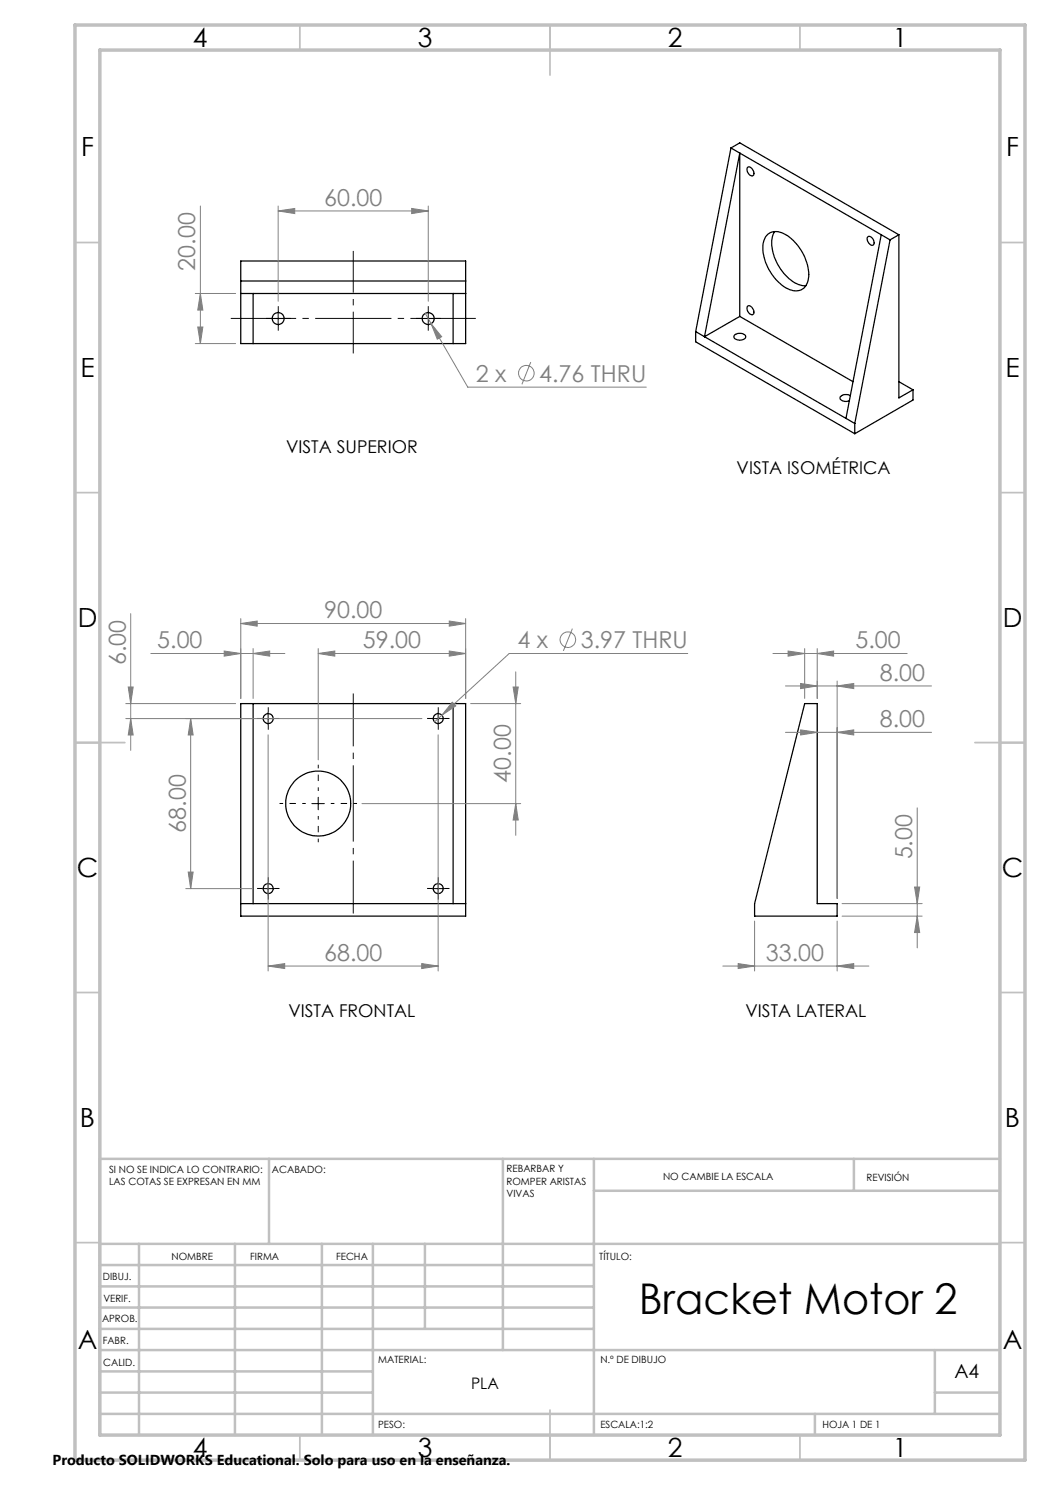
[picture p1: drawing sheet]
<svg xmlns="http://www.w3.org/2000/svg" width="210mm" height="297mm" viewBox="0 0 210 297" stroke-linecap="round" stroke-linejoin="round" font-family="sans-serif">
<g fill="none" stroke="#000" stroke-width=".25">
<path d="M146.2 29.6l1.8 1M146.2 29.6l1.8-1 31.8 18.4M146.2 29.6l-7.1 36.7M148 30.6l30 17.4M148 30.6v32.7M148 30.6l-7.1 36.7 7.1-4M149.5 33.5a.97 .97 0 0 1 1.3 1 .51 .51 0 0 1-.3 .7 .51 .51 0 0 1-.7-.3 1.39 1.39 0 0 1-.3-1.4zM48.2 52.2h44.9v16.5h-44.9zM48.2 58.7h44.9M48.2 56.2h44.9M50.6 58.7v10M90.6 58.7v10"/>
<path d="M153.5 46.9a3.3 3.3 0 0 1 4.1 .3 9.8 9.8 0 0 1 4.1 8.5 2.6 2.6 0 0 1-4.1 2 9.8 9.8 0 0 1-5-8.9l.5-1.4zM154.9 46.3a6.5 6.5 0 0 0 .4 6.1 7.8 7.8 0 0 0 5.5 4.7h.4M173.5 47.4a1.02 1.02 0 0 1 1.3 1.3 .48 .48 0 0 1-.4 .4 .48 .48 0 0 1-.5-.3 1.14 1.14 0 0 1-.4-1.4zM176.2 47l-7 36.7M178 48l-7 36.7M179.8 47l-1.8 1M179.8 47v32.6l2.8-1.6M139.1 66.3l31.9 18.4M139.1 66.3v2.1l31.9 18.3M147 67a1.49 1.49 0 0 1 2.2 .3 1.32 1.32 0 0 1-1.9 .6 .54 .54 0 0 1-.5-.3 .54 .54 0 0 1 .2-.6zM148 63.3l22.6 13M149.5 61.3a.97 .97 0 0 1 1.3 1 .51 .51 0 0 1-.3 .6 .51 .51 0 0 1-.7-.3 1.39 1.39 0 0 1-.3-1.3z"/>
<path d="M170 79.1a1.4 1.4 0 0 0-2 .5 1.29 1.29 0 0 0 1.8 .6l.1-.1M179.8 76.3l2.8 1.7M182.6 78v2l-11.6 6.7M171 84.7v2M48.2 140.7h44.9v42.5h-44.9zM50.6 140.7v40M90.6 140.7v40M160.9 140.7h2.5v40h4v2.5h-16.5v-2.5zM48.2 180.7h44.9"/>
<circle cx="55.6" cy="63.7" r="1.19"/>
<circle cx="85.6" cy="63.7" r="1.18"/>
<circle cx="53.7" cy="143.7" r=".99"/>
<circle cx="87.6" cy="143.7" r=".99"/>
<circle cx="53.6" cy="177.7" r="1"/>
<circle cx="63.6" cy="160.7" r="6.5"/>
<circle cx="87.6" cy="177.7" r="1"/>
</g>
<g fill="none" stroke="#808080" stroke-width=".2">
<path d="M39.1 58.7h8M40.1 58.7l.5 3.3h-1.1zM40.1 41.2v27.5M55.6 42.2l3.3-.5v1zM55.6 41.2v19.1M55.6 42.2h30.1M82.3 41.7l3.4 .5-3.4 .5zM85.7 41.2v19.1M39.1 68.7h8M39.5 65.4h1.1l-.5 3.3zM85.1 62.7l1.1 2M86.2 64.7l2.1 2.6-.8 .5z"/>
<path d="M86.2 64.7l7.4 12.7h35.7M106.2 72.4l-1.8 4.5M25.6 137.4h1l-.5 3.3zM26.1 122.7v27.4M30.2 130.7h26.8M44.8 130.2l3.4 .5-3.4 .5zM48.2 124.7l3.2-.5v1zM48.2 123.7v16M48.2 124.7h44.9M50.6 130.7l3.3-.5v1zM50.6 129.7v10M63.6 130.7l3.4-.5v1z"/>
<path d="M63.6 130.7h29.5M63.6 129.7v22.3M89.9 124.2l3.2 .5-3.2 .5zM89.9 130.2l3.2 .5-3.2 .5zM93.1 123.7v16M102.6 137.4h1l-.4 3.3zM103.2 134.4v32.7M114.5 125.7l-1.8 4.5M137.5 130.7h-35.7l-13.4 12.3M154.6 130.7h26.8M157.1 137.2h29.2M157.6 130.2l3.3 .5-3.3 .5z"/>
<path d="M160.1 136.7l3.3 .5-3.3 .5zM160.9 129.7v10M163.4 130.7l3.3-.5v1zM163.4 129.7v10M167.4 137.2l3.3-.5v1zM167.4 136.2v43.5M25.2 140.7h21.9M25.2 143.7h59.2M26.1 143.7l.5 3.3h-1zM38.1 143.7v34M38.1 143.7l.5 3.3h-1zM53.6 147v47.2"/>
<path d="M87.6 147v47.2M88.4 143l-1.5 1.4M90.5 140.4l.7 .8-2.8 1.8zM94.1 140.7h10M157.1 146.5h29.2M160.1 146l3.3 .5-3.3 .5zM167.4 146.5l3.3-.5v1zM37.1 177.7h13.3M37.6 174.4h1l-.5 3.3zM72.4 160.7h31.7M103.2 160.7l.4 3.3h-1zM182.9 177.4h1l-.5 3.3z"/>
<path d="M183.4 161.6v28M53.6 193.2l3.3-.5v1zM53.6 193.2h34M84.3 192.7l3.3 .5-3.3 .5zM144.6 193.2h29.2M147.6 192.7l3.3 .5-3.3 .5zM150.9 184.2v10M167.4 193.2l3.3-.5v1zM167.4 184.2v10M168.4 180.7h16M168.4 183.2h16M183.4 183.2l.5 3.3h-1z"/>
<circle cx="105.3" cy="74.6" r="1.55"/>
<circle cx="113.6" cy="127.9" r="1.55"/>
</g>
<path d="M70.7 70.7v-20.5" fill="none" stroke="#000" stroke-width=".2" stroke-dasharray="15.2 1.3 1.3 1.3" stroke-dashoffset="6.9" stroke-linecap="butt"/>
<path d="M46.2 63.7h49" fill="none" stroke="#000" stroke-width=".2" stroke-dasharray="15.2 1.3 1.3 1.3" stroke-dashoffset="2.2" stroke-linecap="butt"/>
<g fill="none" stroke="#000" stroke-width=".2" stroke-dasharray="15.2 1.3 1.3 1.3" stroke-linecap="butt">
<path d="M54.4 63.7h-1.2M55.7 62.4v-1.2M55.7 64.9v1.2M56.9 63.7h1.2M84.4 63.7h-1.2M85.7 62.4v-1.2M85.7 64.9v1.2M86.9 63.7h1.2M52.4 143.7h-1M53.7 142.4v-.9M53.7 144.9v1M54.9 143.7h1"/>
<path d="M86.4 143.7h-1M87.7 142.4v-.9M87.7 144.9v1M88.9 143.7h1M52.4 177.7h-1M53.7 176.4v-.9M53.7 178.9v1M54.9 177.7h1M86.4 177.7h-1M87.7 176.4v-.9M87.7 178.9v1M88.9 177.7h1"/>
</g>
<path d="M70.7 182.7v-44" fill="none" stroke="#000" stroke-width=".2" stroke-dasharray="15.2 1.3 1.3 1.3" stroke-dashoffset="4.7" stroke-linecap="butt"/>
<path d="M63.7 158.2v-5.3M61.2 160.7h-5.3M63.7 163.2v5.2M66.2 160.7h5.2" fill="none" stroke="#000" stroke-width=".2" stroke-dasharray="15.2 1.3 1.3 1.3" stroke-dashoffset="14.5" stroke-linecap="butt"/>
<g fill="none" stroke="#000" stroke-width=".2">
<path d="M54.4 63.7h2.5M55.6 62.4v2.5M84.4 63.7h2.5M85.7 62.4v2.5M52.4 143.7h2.5M53.6 142.4v2.6M63.6 159.5v2.5M86.4 143.7h2.5M87.6 142.4v2.6M52.4 177.7h2.5M53.6 176.5v2.5M62.4 160.7h2.5"/>
<path d="M86.4 177.7h2.5M87.6 176.5v2.5"/>
</g>
<g fill="none" stroke="#c0c0c0" stroke-width=".35">
<path d="M60 5v5M110 5v10M160 5v5M15 48.5h5M200 48.5h5M15 98.5h5M200 98.5h5M15 148.5h10M195 148.5h10M15 198.5h5M200 198.5h5M15 248.5h5"/>
<path d="M200 248.5h5M60 287v5M110 282v10M160 287v5"/>
</g>
<g fill="none" stroke="#c0c0c0" stroke-width=".5">
<path d="M53.8 231.8v17M100.6 231.8v38.2M118.8 231.8v55.2M118.8 238.2h81.2M170.8 231.8v6.4M200 231.8h-180v55.2M20 248.8h180M20 257.3h98.8M20 253h98.8M27.8 248.8v38.2M47 248.8v38.2M64.4 248.8v38.2"/>
<path d="M74.6 248.8v38.2M85 248.8v17M20 265.8h98.8M20 261.5h98.8M20 278.5h54.6M20 274.3h54.6M20 270h180M187 278.5h13M187 270v12.8M20 282.8h180M163 282.8v4.2"/>
</g>
<path d="M15 5h190v287h-190zM20 10h180v277h-180z" fill="none" stroke="#c0c0c0" stroke-width=".7"/>
<g fill="#808080">
<path d="M50.6 130.7l3.3-.5v1zM44.8 130.2l3.4 .5-3.4 .5z"/>
<path d="M84.3 192.7l3.3 .5-3.3 .5zM53.6 193.2l3.3-.5v1zM167.4 193.2l3.3-.5v1zM147.6 192.7l3.3 .5-3.3 .5zM82.3 41.7l3.4 .5-3.4 .5zM55.6 42.2l3.3-.5v1z"/>
<path d="M48.2 124.7l3.2-.5v1zM89.9 124.2l3.2 .5-3.2 .5zM90.5 140.4l-2.1 2.6 2.8-1.8zM157.6 130.2l3.3 .5-3.3 .5zM163.4 130.7l3.3-.5v1zM86.2 64.7l1.3 3.1 .8-.5z"/>
<path d="M160.1 136.7l3.3 .5-3.3 .5zM167.4 137.2l3.3-.5v1zM160.1 146l3.3 .5-3.3 .5zM167.4 146.5l3.3-.5v1z"/>
<path d="M103.2 160.7l.4 3.3h-1zM102.6 137.4h1l-.4 3.3z"/>
<path d="M40.1 58.7l.5 3.3h-1.1zM39.5 65.4h1.1l-.5 3.3z"/>
<path d="M38.1 143.7l.5 3.3h-1zM37.6 174.4h1l-.5 3.3zM25.6 137.4h1l-.5 3.3zM26.1 143.7l.5 3.3h-1zM182.9 177.4h1l-.5 3.3zM183.4 183.2l.5 3.3h-1z"/>
<path d="M63.6 130.7l3.4-.5v1zM89.9 130.2l3.2 .5-3.2 .5z"/>
</g>
<text font-size="8.5" x="127.8" y="262.8">Bracket Motor 2</text>
<g font-size="5.3">
<text x="38.5" y="9.5">4</text>
<text x="83.5" y="9.5">3</text>
<text x="133.6" y="9.5">2</text>
<text x="178.6" y="9.5">1</text>
<text x="16.2" y="31.2">F</text>
<text x="201.2" y="31.2">F</text>
<text x="16.1" y="75.5">E</text>
<text x="201.1" y="75.5">E</text>
<text x="15.5" y="125.5">D</text>
<text x="200.5" y="125.5">D</text>
<text x="15.4" y="175.5">C</text>
<text x="200.4" y="175.5">C</text>
<text x="16" y="225.5">B</text>
<text x="201" y="225.5">B</text>
<text x="15.5" y="269.7">A</text>
<text x="200.5" y="269.7">A</text>
<text x="38.5" y="291.5">4</text>
<text x="83.5" y="291.5">3</text>
<text x="133.6" y="291.5">2</text>
<text x="178.6" y="291.5">1</text>
</g>
<g font-size="4.7" fill="#808080">
<text x="64.8" y="41.2">60.00</text>
<text x="39.1" y="54.1" transform="rotate(-90 39.1 54.1)">20.00</text>
<text x="95.2" y="76.3">2 x</text>
<text x="107.9" y="76.3">4.76 THRU</text>
<text x="64.8" y="123.7">90.00</text>
<text x="31.5" y="129.7">5.00</text>
<text x="72.6" y="129.7">59.00</text>
<text x="103.5" y="129.6">4 x</text>
<text x="116.2" y="129.6">3.97 THRU</text>
<text x="171.1" y="129.7">5.00</text>
<text x="25.1" y="133.1" transform="rotate(-90 25.1 133.1)">6.00</text>
<text x="176" y="136.2">8.00</text>
<text x="176" y="145.4">8.00</text>
<text x="102.1" y="156.5" transform="rotate(-90 102.1 156.5)">40.00</text>
<text x="37.1" y="166.5" transform="rotate(-90 37.1 166.5)">68.00</text>
<text x="182.4" y="171.9" transform="rotate(-90 182.4 171.9)">5.00</text>
<text x="64.8" y="192.2">68.00</text>
<text x="153.2" y="192.2">33.00</text>
</g>
<text font-size="3.9" x="190.9" y="275.5">A4</text>
<g font-size="3.5">
<text x="57.2" y="90.7">VISTA SUPERIOR</text>
<text x="147.3" y="94.8">VISTA ISOMÉTRICA</text>
<text x="57.7" y="203.4">VISTA FRONTAL</text>
<text x="149.1" y="203.4">VISTA LATERAL</text>
</g>
<text font-size="3.2" x="94.2" y="277.9">PLA</text>
<text font-size="2.9" x="10.5" y="292.9">Producto SOLIDWORKS Educational. Solo para uso en la enseñanza.</text>
<g font-size="2">
<text x="21.8" y="234.6">SI NO SE INDICA LO CONTRARIO:</text>
<text x="21.8" y="237.1">LAS COTAS SE EXPRESAN EN MM</text>
<text x="54.4" y="234.6">ACABADO:</text>
<text x="101.3" y="234.5">REBARBAR Y</text>
<text x="101.3" y="237">ROMPER ARISTAS</text>
<text x="101.3" y="239.5">VIVAS</text>
<text x="132.6" y="236">NO CAMBIE LA ESCALA</text>
<text x="173.3" y="236.2">REVISIÓN</text>
<text x="34.3" y="252">NOMBRE</text>
<text x="50" y="251.9">FIRMA</text>
<text x="67.2" y="251.9">FECHA</text>
<text x="119.9" y="251.9">TÍTULO:</text>
<text x="20.6" y="256.1">DIBUJ.</text>
<text x="20.7" y="260.3">VERIF.</text>
<text x="20.4" y="264.4">APROB.</text>
<text x="20.5" y="268.8">FABR.</text>
<text x="20.7" y="273.1">CALID.</text>
<text x="75.6" y="272.5">MATERIAL:</text>
<text x="120.1" y="272.5">N.º DE DIBUJO</text>
<text x="75.6" y="285.5">PESO:</text>
<text x="120.1" y="285.6">ESCALA:1:2</text>
<text x="164.5" y="285.6">HOJA 1 DE 1</text>
</g>
</svg>
